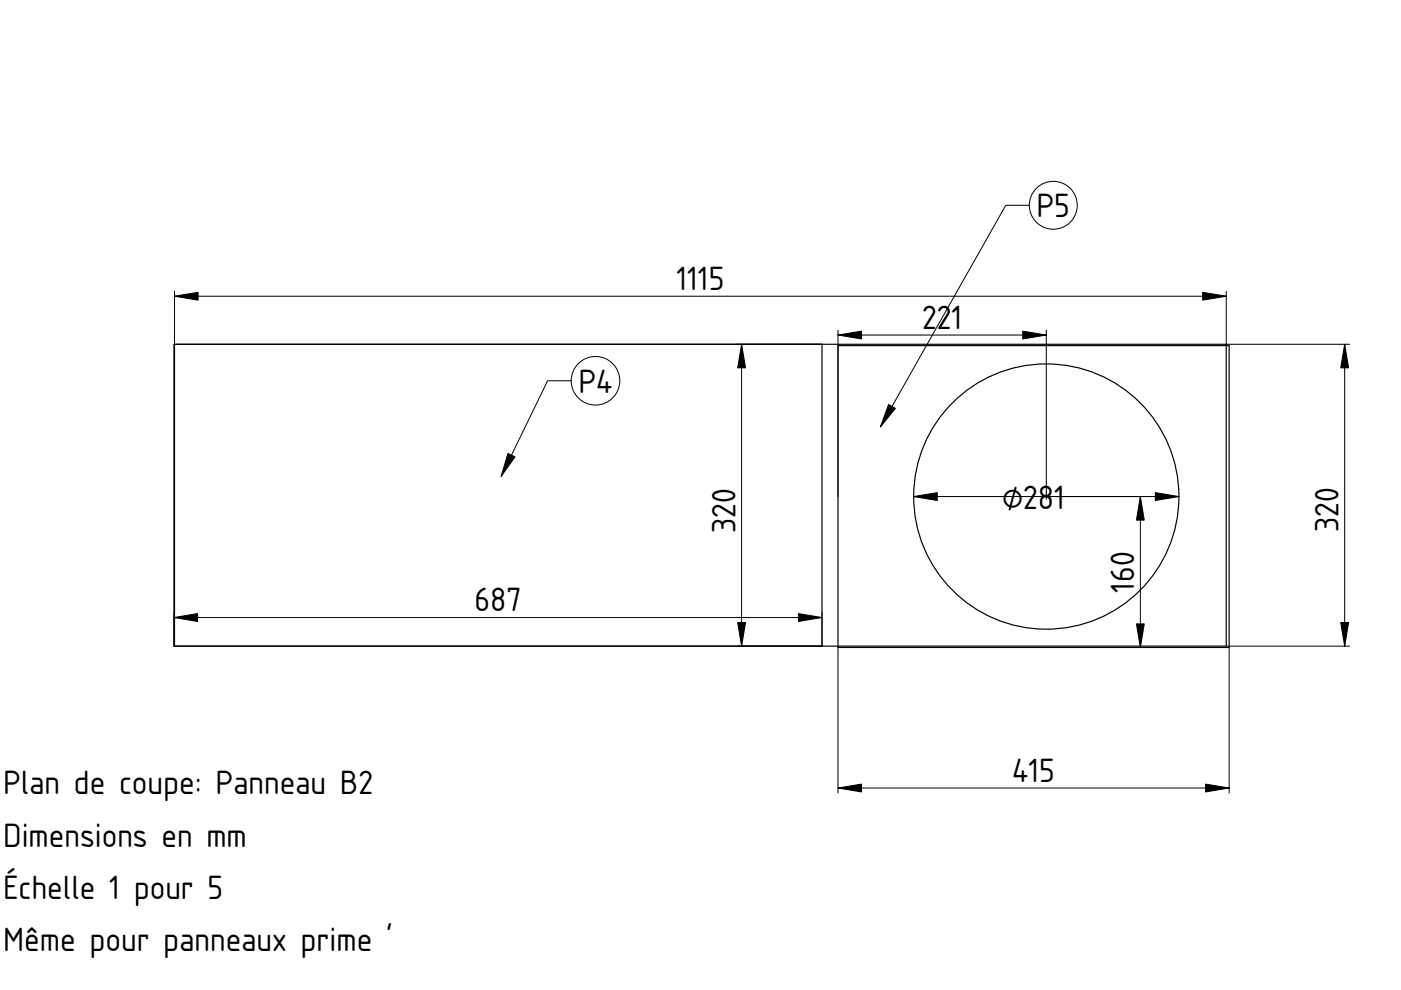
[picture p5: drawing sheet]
<svg xmlns="http://www.w3.org/2000/svg" width="297mm" height="210mm" viewBox="0 0 297 210" stroke-linecap="round" stroke-linejoin="round" font-family="sans-serif">
<g fill="none" stroke="#000" stroke-width=".25">
<path d="M36.9 73h223.1v64h-223.1zM37 73v64M174.3 73v64M177.7 73.3h82.9v64h-82.9z"/>
<circle cx="221.8" cy="105.3" r="28.1"/>
</g>
<g fill="none" stroke="#000" stroke-width=".21">
<path d="M218.2 43.5h-5l-26.5 47M37 62.8h223M37 61.8v11.2M156.2 73h18.1M157.2 73v64M177.7 70v35.3M177.7 71h44.1M221.8 70v35.3M260 61.8v11.2h26.1M285.1 73v64M121.1 80.7h-5l-9.8 20.3M105.6 105h.1"/>
<path d="M193.7 105.3h56.3M219.1 105.3h.1M241.8 105.3v32M36.9 130.9h137.4M36.9 129.9v7.1M174.3 129.9v7.1h-18.1M177.7 137.3v30.8M221.8 137.3h21M260 137h26.1M260.6 137.3v30.8M177.7 167.1h82.9"/>
<circle cx="223.3" cy="43.5" r="5.1"/>
<circle cx="126.3" cy="80.7" r="5.2"/>
</g>
<g fill="#000" stroke="#000" stroke-width=".21">
<path d="M37 62.8l5-.8v1.6zM157.2 73l.9 5h-1.7zM177.7 71l5-.8v1.7zM216.8 70.2l5 .8-5 .9zM255 62l5 .8-5 .8zM285.1 73l.8 5h-1.6zM188.4 85.8l1.4 .8-3.1 3.9zM107.7 96.1l1.5 .8-2.9 4.1zM193.7 105.3l5-.9v1.7zM241.8 105.3l.8 5h-1.7zM245 104.4l5 .9-5 .8zM36.9 130.9l5-.8v1.7z"/>
<path d="M156.4 132h1.7l-.9 5zM169.3 130.1l5 .8-5 .9zM240.9 132.3h1.7l-.8 5zM284.3 132h1.6l-.8 5zM177.7 167.1l5-.9v1.7zM255.6 166.2l5 .9-5 .8z"/>
<path d="M221.8 104.7v1.2zM221.2 105.3h1.3z" fill-rule="evenodd"/>
</g>
<g font-size="6.7">
<text x="219.8" y="46.1">P5</text>
<text x="143.4" y="61.5">1115</text>
<text x="195.5" y="69.8">221</text>
<text x="122.7" y="83.3">P4</text>
<text x="212.5" y="107.9">⌀281</text>
<text x="155.9" y="113" transform="rotate(-90 155.9 113)">320</text>
<text x="283.8" y="112.8" transform="rotate(-90 283.8 112.8)">320</text>
<text x="240.5" y="125.6" transform="rotate(-90 240.5 125.6)">160</text>
<text x="100.6" y="129.6">687</text>
<text x="214.6" y="165.8">415</text>
<text x=".7" y="168.4">Plan de coupe: Panneau B2</text>
<text x=".7" y="179.5">Dimensions en mm</text>
<text x=".7" y="190.6">Échelle 1 pour 5</text>
<text x=".7" y="201.7">Même pour panneaux prime '</text>
</g>
</svg>
